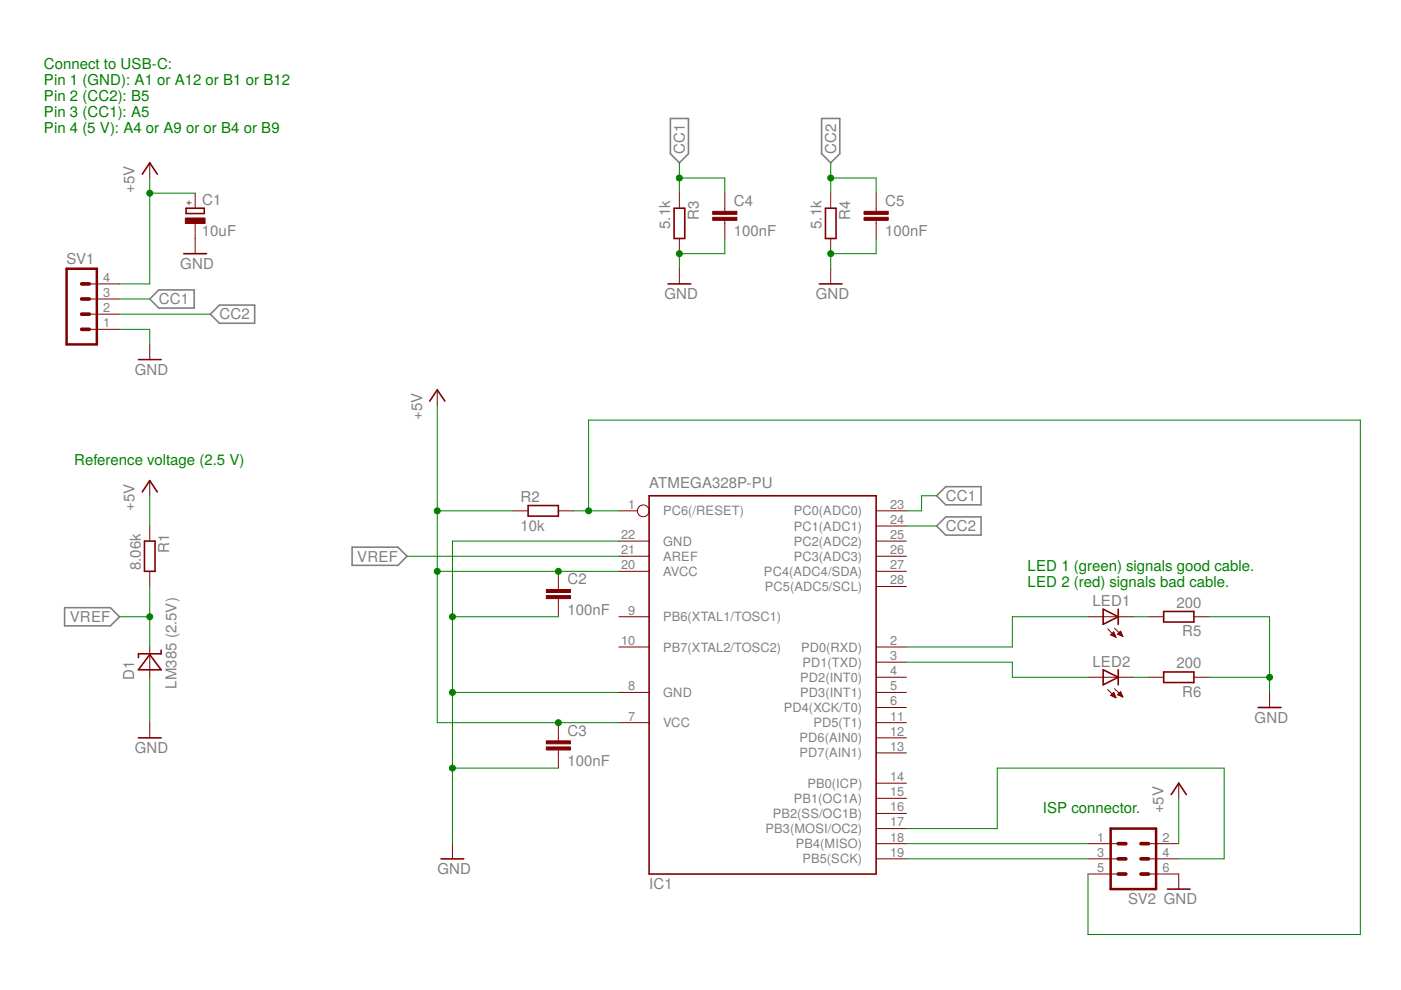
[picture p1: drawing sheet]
<svg xmlns="http://www.w3.org/2000/svg" width="297mm" height="210mm" viewBox="0 0 297 210" stroke-linecap="round" stroke-linejoin="round" font-family="sans-serif">
<path d="M142.1 25.1h3.9v7.5l-2 1.9-1.9-1.9zM174.2 25.1h3.9v7.5l-2 1.9-1.9-1.9zM31.7 63.4l2-1.9h7.5v3.8h-7.5zM44.6 66.6l1.9-1.9h7.5v3.8h-7.5zM74.7 116h9.7l1.9 1.9-1.9 2h-9.7zM198.6 105.1l1.9-1.9h7.5v3.8h-7.5zM198.6 111.5l1.9-1.9h7.5v3.9h-7.5zM13.7 128.8h9.7l1.9 2-1.9 1.9h-9.7z" fill="none" stroke="#808080" stroke-width=".34"/>
<g fill="none" stroke="#800000" stroke-width=".34">
<path d="M30.2 36.9l1.5-2.4 1.7 2.4M39 53.8h4.8M39.5 44.2h3.8v1.1h-3.8zM142.9 44.2h2.3v6.4h-2.3zM175 44.2h2.2v6.4h-2.2zM29.4 76.2h4.8M141.6 60.2h4.9M173.7 60.2h4.8M91.1 85l1.6-2.3 1.6 2.3M30.2 104.3l1.5-2.4 1.7 2.4M30.6 114.7h2.3v6.4h-2.3zM112 107.2h6.4v2.2h-6.4z"/>
<path d="M137.6 105.1h48.2v80.2h-48.2zM31.7 138.8l2.5 3.2h-4.8zM34.2 137.8v.8h-4.8v.8M233.9 129.2l3.2 1.6-3.2 1.6zM237.1 129.2v3.2M246.7 129.6h6.4v2.3h-6.4zM29.4 156.4h4.8M233.9 142l3.2 1.6-3.2 1.6zM237.1 142v3.2M246.7 142.5h6.4v2.2h-6.4zM266.8 150h4.8M248.3 168.5l1.6-2.4 1.6 2.4"/>
<path d="M93.5 182.1h4.8M247.5 188.5h4.8"/>
</g>
<g fill="none" stroke="#800000" stroke-width=".21">
<path d="M31.7 34.5v3.2M41.4 41v3.2M41.4 47.4v6.4M144 41v3.2M144 50.6v3.2M144 57v3.2M153.7 41v3.8M153.7 46.7v3.9M176.1 41v3.2M176.1 50.6v3.2M176.1 57v3.2M185.8 41v3.8"/>
<path d="M185.8 46.7v3.9M18.9 69.8h6.4M18.9 66.6h6.4M18.9 63.4h6.4M18.9 60.2h6.4M31.7 73v3.2M92.7 82.7v3.2M31.7 101.9v3.2M31.7 111.5v3.2M108.8 108.3h3.2M118.4 108.3h3.2M131.2 114.7h6.4"/>
<path d="M131.2 117.9h6.4M131.2 108.3h3.9M185.8 114.7h6.4M185.8 117.9h6.4M185.8 111.5h6.4M185.8 108.3h6.4M31.7 121.1v3.3M31.7 137.2v6.4M118.4 121.1v3.9M118.4 126.9v3.9M131.2 137.2h6.4M131.2 130.8h6.4"/>
<path d="M131.2 121.1h6.4M185.8 137.2h6.4M185.8 121.1h6.4M185.8 124.4h6.4M230.7 130.8h9.6M234.8 133.3l1.8 1.8M235.5 134.6l.6-.6 .5 1.1zM235.5 134.6h.9M235.7 134.4h.6M235.8 134.7h.7M235.8 134.3h.4M236 134.1h.2"/>
<path d="M236.2 134.9h.3M236.3 133.2l1.8 1.7M236.5 135.1h.1M236.9 134.5l.7-.7 .5 1.1zM237 134.4h.8M237.1 134.3h.7M237.2 134.6h.7M237.3 134.1h.4M237.4 133.9h.2M237.6 134.7h.4M238 134.9h.1M243.5 130.8h3.2"/>
<path d="M253.1 130.8h3.2M31.7 153.2v3.2M118.4 153.2v3.9M118.4 159v3.9M131.2 146.8h6.4M131.2 153.2h6.4M185.8 146.8h6.4M185.8 153.2h6.4M185.8 159.6h6.4M185.8 156.4h6.4M185.8 150h6.4M185.8 143.6h6.4"/>
<path d="M185.8 140.4h6.4M230.7 143.6h9.6M234.8 146.2l1.8 1.7M235.5 147.4l1.1 .5M235.5 147.4l.6-.6 .5 1.1M235.5 147.4h.9M235.7 147.3h.6M235.8 147.1h.5M235.8 147.6h.7M236 147h.2M236.2 147.8h.3M236.3 146l1.8 1.8"/>
<path d="M236.6 147.9h.1M236.9 147.3h.9M236.9 147.3l1.2 .5M236.9 147.3l.7-.7 .5 1.2M237.1 147.1h.7M237.3 147h.4M237.3 147.4h.6M237.4 146.8h.2M237.7 147.6h.3M238 147.8h.1M243.5 143.6h3.2M253.1 143.6h3.2"/>
<path d="M269.2 146.8v3.2M95.9 178.9v3.2M185.8 178.9h6.4M185.8 175.7h6.4M185.8 172.5h6.4M185.8 169.3h6.4M185.8 166.1h6.4M230.7 178.9h6.4M243.5 178.9h6.4M249.9 166.1v3.2M185.8 182.1h6.4M230.7 182.1h6.4"/>
<path d="M230.7 185.3h6.4M243.5 182.1h6.4M243.5 185.3h6.4v3.2"/>
<circle cx="136.4" cy="108.3" r="1.25"/>
</g>
<path d="M14.1 57h6.4v16h-6.4zM235.5 175.7h9.6v12.8h-9.6z" fill="none" stroke="#800000" stroke-width=".53"/>
<path d="M17.3 63.4h1.6M17.3 66.6h1.6M17.3 69.8h1.6M17.3 60.2h1.6M237.1 178.9h1.6M241.9 178.9h1.6M237.1 185.3h1.6M237.1 182.1h1.6M241.9 185.3h1.6M241.9 182.1h1.6" fill="none" stroke="#800000" stroke-width=".78"/>
<g fill="#800000" stroke="#800000" stroke-width=".21">
<path d="M115.8 126.3h5.1v.6h-5.1z"/>
<path d="M115.8 125h5.1v.6h-5.1z"/>
<path d="M115.8 158.4h5.1v.6h-5.1z"/>
<path d="M115.8 157.1h5.1v.6h-5.1z"/>
<path d="M151.1 46.1h5.1v.6h-5.1z"/>
<path d="M151.1 44.8h5.1v.6h-5.1z"/>
<path d="M183.2 46.1h5.1v.6h-5.1z"/>
<path d="M183.2 44.8h5.1v.6h-5.1z"/>
<path d="M39.3 46.2h4.2v1.2h-4.2z"/>
</g>
<g fill="none" stroke="#008000" stroke-width=".21">
<path d="M31.7 37.7v22.5h-6.4M144 34.5v6.5M144 37.7h9.7v3.3M176.1 34.5v6.5M176.1 37.7h9.7v3.3M31.7 41h9.7M153.7 50.6v3.2h-9.7v3.2M185.8 50.6v3.2h-9.7v3.2M25.3 69.8h6.4v3.2M25.3 63.4h6.4M25.3 66.6h19.3M92.7 85.9v67.3h38.5"/>
<path d="M31.7 105.1v6.4M86.3 117.9h44.9M92.7 108.3h16.1M121.6 108.3h9.6M124.8 108.3v-19.2h163.6v109h-57.7v-12.8M131.2 114.7h-35.3v64.2M192.2 111.5h6.4M198.6 105.1h-3.2v3.2h-3.2M25.3 130.8h6.4M31.7 124.4v12.8M92.7 121.1h38.5M95.9 130.8h22.5"/>
<path d="M230.7 130.8h-16.1v6.4h-22.4M240.3 130.8h3.2M256.3 130.8h12.9v16M31.7 143.6v9.6M95.9 146.8h35.3M192.2 140.4h22.4v3.2h16.1M240.3 143.6h3.2M256.3 143.6h12.9M95.9 162.9h22.5M192.2 175.7h19.2v-12.8h48.1v19.2h-9.6M192.2 178.9h38.5M249.9 169.3v9.6"/>
<path d="M192.2 182.1h38.5"/>
</g>
<g fill="#008000" stroke="#008000" stroke-width=".21">
<circle cx="95.9" cy="146.8" r=".64"/>
<circle cx="95.9" cy="130.8" r=".64"/>
<circle cx="95.9" cy="162.9" r=".64"/>
<circle cx="269.2" cy="143.6" r=".64"/>
<circle cx="144" cy="53.8" r=".64"/>
<circle cx="176.1" cy="53.8" r=".64"/>
<circle cx="124.8" cy="108.3" r=".64"/>
<circle cx="31.7" cy="130.8" r=".64"/>
<circle cx="92.7" cy="121.1" r=".64"/>
<circle cx="118.4" cy="121.1" r=".64"/>
<circle cx="118.4" cy="153.2" r=".64"/>
<circle cx="92.7" cy="108.3" r=".64"/>
<circle cx="31.7" cy="41" r=".64"/>
<circle cx="144" cy="37.7" r=".64"/>
<circle cx="176.1" cy="37.7" r=".64"/>
</g>
<g font-size="3.2" fill="#008000">
<text x="9.3" y="14.7">Connect to USB-C:</text>
<text x="9.3" y="18">Pin 1 (GND): A1 or A12 or B1 or B12</text>
<text x="9.3" y="21.4">Pin 2 (CC2): B5</text>
<text x="9.3" y="24.8">Pin 3 (CC1): A5</text>
<text x="9.3" y="28.1">Pin 4 (5 V): A4 or A9 or or B4 or B9</text>
<text x="15.7" y="98.7">Reference voltage (2.5 V)</text>
<text x="217.9" y="121">LED 1 (green) signals good cable.</text>
<text x="217.9" y="124.4">LED 2 (red) signals bad cable.</text>
<text x="221.1" y="172.5">ISP connector.</text>
</g>
<g font-size="3.2" fill="#808080">
<text x="145.2" y="32.6" transform="rotate(-90 145.2 32.6)">CC1</text>
<text x="177.3" y="32.6" transform="rotate(-90 177.3 32.6)">CC2</text>
<text x="28.5" y="40.9" transform="rotate(-90 28.5 40.9)">+5V</text>
<text x="42.8" y="43.5">C1</text>
<text x="148.2" y="46.6" transform="rotate(-90 148.2 46.6)">R3</text>
<text x="155.6" y="43.7">C4</text>
<text x="180.3" y="46.6" transform="rotate(-90 180.3 46.6)">R4</text>
<text x="187.7" y="43.7">C5</text>
<text x="42.8" y="50">10uF</text>
<text x="142.1" y="48.5" transform="rotate(-90 142.1 48.5)">5.1k</text>
<text x="155.6" y="50.1">100nF</text>
<text x="174.2" y="48.5" transform="rotate(-90 174.2 48.5)">5.1k</text>
<text x="187.7" y="50.1">100nF</text>
<text x="14.1" y="56">SV1</text>
<text x="38.2" y="57">GND</text>
<text x="33.7" y="64.5">CC1</text>
<text x="140.9" y="63.4">GND</text>
<text x="172.9" y="63.4">GND</text>
<text x="46.5" y="67.7">CC2</text>
<text x="28.6" y="79.4">GND</text>
<text x="89.5" y="89.1" transform="rotate(-90 89.5 89.1)">+5V</text>
<text x="110.4" y="106.4">R2</text>
<text x="137.7" y="103.5">ATMEGA328P-PU</text>
<text x="200.5" y="106.2">CC1</text>
<text x="28.5" y="108.3" transform="rotate(-90 28.5 108.3)">+5V</text>
<text x="110.4" y="112.5">10k</text>
<text x="200.5" y="112.6">CC2</text>
<text x="35.9" y="117.2" transform="rotate(-90 35.9 117.2)">R1</text>
<text x="75.8" y="119.1">VREF</text>
<text x="29.8" y="120.9" transform="rotate(-90 29.8 120.9)">8.06k</text>
<text x="120.3" y="123.9">C2</text>
<text x="14.8" y="131.9">VREF</text>
<text x="120.3" y="130.3">100nF</text>
<text x="231.6" y="128.5">LED1</text>
<text x="249.4" y="128.8">200</text>
<text x="250.7" y="134.9">R5</text>
<text x="231.6" y="141.4">LED2</text>
<text x="249.4" y="141.7">200</text>
<text x="28.4" y="144.1" transform="rotate(-90 28.4 144.1)">D1</text>
<text x="37.4" y="146" transform="rotate(-90 37.4 146)">LM385 (2.5V)</text>
<text x="250.7" y="147.7">R6</text>
<text x="120.3" y="156">C3</text>
<text x="266" y="153.2">GND</text>
<text x="28.6" y="159.6">GND</text>
<text x="120.3" y="162.4">100nF</text>
<text x="246.7" y="172.5" transform="rotate(-90 246.7 172.5)">+5V</text>
<text x="92.7" y="185.3">GND</text>
<text x="137.7" y="188.5">IC1</text>
<text x="239.2" y="191.7">SV2 GND</text>
</g>
<g font-size="2.7" fill="#808080">
<text x="21.9" y="59.7">4</text>
<text x="21.9" y="63">3</text>
<text x="21.9" y="69.4">1</text>
<text x="21.9" y="66.2">2</text>
<text x="133.2" y="107.9">1</text>
<text x="188.7" y="107.9">23</text>
<text x="140.6" y="109.3">PC6(/RESET)</text>
<text x="168.3" y="112.5">PC1(ADC1)</text>
<text x="168.3" y="109.3">PC0(ADC0)</text>
<text x="188.7" y="111.1">24</text>
<text x="131.7" y="114.3">22</text>
<text x="131.7" y="117.5">21</text>
<text x="140.6" y="115.7">GND</text>
<text x="140.6" y="118.9">AREF</text>
<text x="168.3" y="118.9">PC3(ADC3)</text>
<text x="168.3" y="115.7">PC2(ADC2)</text>
<text x="188.7" y="117.5">26</text>
<text x="188.7" y="114.3">25</text>
<text x="131.7" y="120.7">20</text>
<text x="140.6" y="122.1">AVCC</text>
<text x="162" y="122.1">PC4(ADC4/SDA)</text>
<text x="162.2" y="125.3">PC5(ADC5/SCL)</text>
<text x="188.7" y="123.9">28</text>
<text x="188.7" y="120.7">27</text>
<text x="133.2" y="130.3">9</text>
<text x="140.6" y="131.7">PB6(XTAL1/TOSC1)</text>
<text x="131.7" y="136.7">10</text>
<text x="188.7" y="136.7">2</text>
<text x="140.6" y="138.1">PB7(XTAL2/TOSC2)</text>
<text x="169.8" y="138.1">PD0(RXD)</text>
<text x="170.1" y="141.4">PD1(TXD)</text>
<text x="188.7" y="143.2">4</text>
<text x="188.7" y="139.9">3</text>
<text x="133.2" y="146.4">8</text>
<text x="140.6" y="147.8">GND</text>
<text x="169.7" y="147.8">PD3(INT1)</text>
<text x="169.7" y="144.6">PD2(INT0)</text>
<text x="188.7" y="149.6">6</text>
<text x="188.7" y="146.4">5</text>
<text x="133.2" y="152.8">7</text>
<text x="140.6" y="154.2">VCC</text>
<text x="166.2" y="151">PD4(XCK/T0)</text>
<text x="172.5" y="154.2">PD5(T1)</text>
<text x="188.7" y="156">12</text>
<text x="188.7" y="152.8">11</text>
<text x="169.5" y="160.6">PD7(AIN1)</text>
<text x="169.5" y="157.4">PD6(AIN0)</text>
<text x="188.7" y="159.2">13</text>
<text x="171.2" y="167">PB0(ICP)</text>
<text x="188.7" y="165.6">14</text>
<text x="163.9" y="173.4">PB2(SS/OC1B)</text>
<text x="168.3" y="170.2">PB1(OC1A)</text>
<text x="188.7" y="172">16</text>
<text x="188.7" y="168.8">15</text>
<text x="162.3" y="176.6">PB3(MOSI/OC2)</text>
<text x="168.7" y="179.9">PB4(MISO)</text>
<text x="188.7" y="178.4">18</text>
<text x="188.7" y="175.2">17</text>
<text x="232.6" y="178.4">1</text>
<text x="246.5" y="178.4">2</text>
<text x="170.1" y="183.1">PB5(SCK)</text>
<text x="188.7" y="181.6">19</text>
<text x="232.6" y="181.6">3</text>
<text x="232.6" y="184.9">5</text>
<text x="246.5" y="181.6">4</text>
<text x="246.5" y="184.9">6</text>
</g>
<text font-size="2.3" fill="#800000" x="40.6" y="43.6" transform="rotate(-90 40.6 43.6)">+</text>
</svg>
